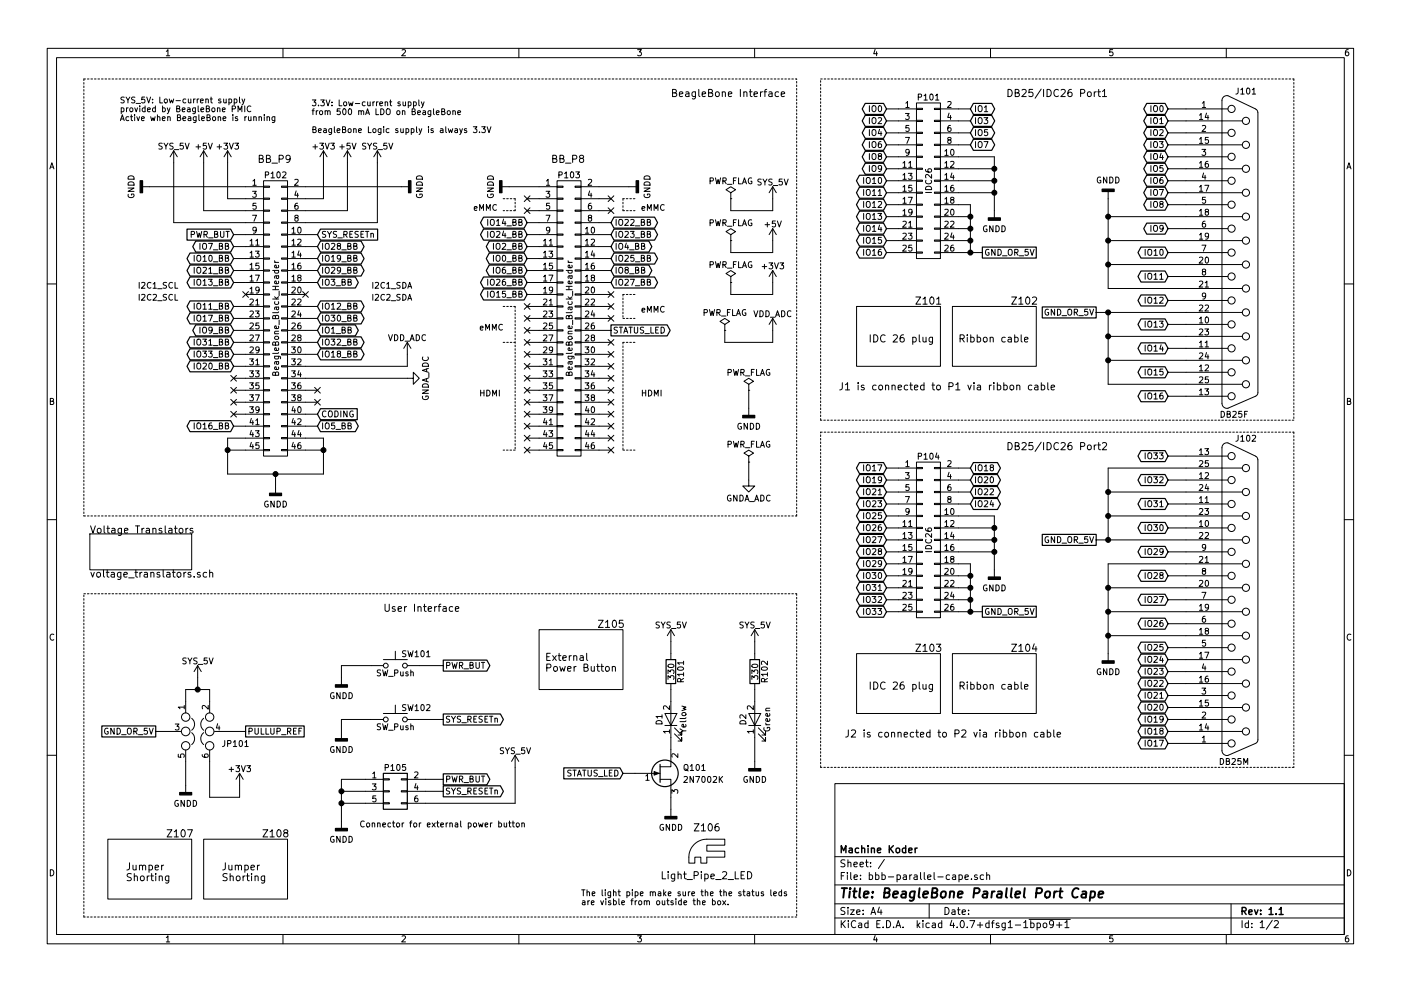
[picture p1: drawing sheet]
EESchema Schematic File Version 2
LIBS:valves
LIBS:power
LIBS:device
LIBS:transistors
LIBS:conn
LIBS:linear
LIBS:regul
LIBS:74xx
LIBS:cmos4000
LIBS:adc-dac
LIBS:memory
LIBS:xilinx
LIBS:microcontrollers
LIBS:dsp
LIBS:microchip
LIBS:analog_switches
LIBS:motorola
LIBS:texas
LIBS:intel
LIBS:audio
LIBS:interface
LIBS:digital-audio
LIBS:philips
LIBS:display
LIBS:cypress
LIBS:siliconi
LIBS:opto
LIBS:atmel
LIBS:contrib
LIBS:GTL2003PW
LIBS:switches
LIBS:bbb-parallel
LIBS:bbb-parallel-cape-cache
EELAYER 25 0
EELAYER END
$Descr A4 11693 8268
encoding utf-8
Sheet 1 2
Title "BeagleBone Parallel Port Cape"
Date ""
Rev "1.1"
Comp "Machine Koder"
Comment1 ""
Comment2 ""
Comment3 ""
Comment4 ""
$EndDescr
$Comp
L GNDD #PWR01
U 1 1
P 2300 4050
F 0 "#PWR01" H 2300 3800 50  0001 C CNN
F 1 "GNDD" H 2300 3900 50  0000 C CNN
F 2 "" H 2300 4050 60  0000 C CNN
F 3 "" H 2300 4050 60  0000 C CNN
	1    2300 4050
	1    0    0    -1  
$EndComp
$Comp
L GNDD #PWR02
U 1 1
P 3350 1550
F 0 "#PWR02" H 3350 1300 50  0001 C CNN
F 1 "GNDD" H 3350 1400 50  0000 C CNN
F 2 "" H 3350 1550 60  0000 C CNN
F 3 "" H 3350 1550 60  0000 C CNN
	1    3350 1550
	0    -1   -1   0   
$EndComp
$Comp
L GNDD #PWR03
U 1 1
P 1250 1550
F 0 "#PWR03" H 1250 1300 50  0001 C CNN
F 1 "GNDD" H 1250 1400 50  0000 C CNN
F 2 "" H 1250 1550 60  0000 C CNN
F 3 "" H 1250 1550 60  0000 C CNN
	1    1250 1550
	0    1    1    0   
$EndComp
$Comp
L GNDD #PWR04
U 1 1
P 4250 1550
F 0 "#PWR04" H 4250 1300 50  0001 C CNN
F 1 "GNDD" H 4250 1400 50  0000 C CNN
F 2 "" H 4250 1550 60  0000 C CNN
F 3 "" H 4250 1550 60  0000 C CNN
	1    4250 1550
	0    1    1    0   
$EndComp
$Comp
L GNDD #PWR05
U 1 1
P 5250 1550
F 0 "#PWR05" H 5250 1300 50  0001 C CNN
F 1 "GNDD" H 5250 1400 50  0000 C CNN
F 2 "" H 5250 1550 60  0000 C CNN
F 3 "" H 5250 1550 60  0000 C CNN
	1    5250 1550
	0    -1   -1   0   
$EndComp
$Comp
L +3V3 #PWR06
U 1 1
P 2700 1350
F 0 "#PWR06" H 2700 1200 50  0001 C CNN
F 1 "+3V3" H 2700 1490 50  0000 C CNN
F 2 "" H 2700 1350 60  0000 C CNN
F 3 "" H 2700 1350 60  0000 C CNN
	1    2700 1350
	1    0    0    -1  
$EndComp
$Comp
L +5V #PWR07
U 1 1
P 2900 1350
F 0 "#PWR07" H 2900 1200 50  0001 C CNN
F 1 "+5V" H 2900 1490 50  0000 C CNN
F 2 "" H 2900 1350 60  0000 C CNN
F 3 "" H 2900 1350 60  0000 C CNN
	1    2900 1350
	1    0    0    -1  
$EndComp
$Comp
L +3V3 #PWR08
U 1 1
P 1900 1350
F 0 "#PWR08" H 1900 1200 50  0001 C CNN
F 1 "+3V3" H 1900 1490 50  0000 C CNN
F 2 "" H 1900 1350 60  0000 C CNN
F 3 "" H 1900 1350 60  0000 C CNN
	1    1900 1350
	1    0    0    -1  
$EndComp
$Comp
L +5V #PWR09
U 1 1
P 1700 1350
F 0 "#PWR09" H 1700 1200 50  0001 C CNN
F 1 "+5V" H 1700 1490 50  0000 C CNN
F 2 "" H 1700 1350 60  0000 C CNN
F 3 "" H 1700 1350 60  0000 C CNN
	1    1700 1350
	1    0    0    -1  
$EndComp
$Comp
L SYS_5V #PWR010
U 1 1
P 3150 1350
F 0 "#PWR010" H 3150 1200 50  0001 C CNN
F 1 "SYS_5V" H 3150 1490 50  0000 C CNN
F 2 "" H 3150 1350 60  0000 C CNN
F 3 "" H 3150 1350 60  0000 C CNN
	1    3150 1350
	1    0    0    -1  
$EndComp
$Comp
L SYS_5V #PWR011
U 1 1
P 1450 1350
F 0 "#PWR011" H 1450 1200 50  0001 C CNN
F 1 "SYS_5V" H 1450 1490 50  0000 C CNN
F 2 "" H 1450 1350 60  0000 C CNN
F 3 "" H 1450 1350 60  0000 C CNN
	1    1450 1350
	1    0    0    -1  
$EndComp
$Comp
L VDD_ADC #PWR012
U 1 1
P 3400 2950
F 0 "#PWR012" H 3400 2800 50  0001 C CNN
F 1 "VDD_ADC" H 3400 3090 50  0000 C CNN
F 2 "" H 3400 2950 60  0000 C CNN
F 3 "" H 3400 2950 60  0000 C CNN
	1    3400 2950
	1    0    0    -1  
$EndComp
$Comp
L GNDA_ADC #PWR013
U 1 1
P 3400 3150
F 0 "#PWR013" H 3400 2900 50  0001 C CNN
F 1 "GNDA_ADC" H 3400 3000 50  0000 C CNN
F 2 "" H 3400 3150 60  0000 C CNN
F 3 "" H 3400 3150 60  0000 C CNN
	1    3400 3150
	0    -1   -1   0   
$EndComp
Text GLabel 2650 1950 2    50   Input ~ 0
SYS_RESETn
Text GLabel 1950 1950 0    50   Input ~ 0
PWR_BUT
$Comp
L BeagleBone_Black_Header P102
U 1 1
P 2300 2650
F 0 "P102" H 2300 3850 50  0000 C CNN
F 1 "BeagleBone_Black_Header" V 2300 2650 50  0000 C CNN
F 2 "Pin_Headers:Pin_Header_Straight_2x23_Pitch2.54mm" H 2300 1800 60  0001 C CNN
F 3 "" H 2300 1800 60  0000 C CNN
F 4 "S2211EC-23-ND" H 2300 2650 60  0001 C CNN "PartNo"
F 5 "Sullins" H 2300 2650 60  0001 C CNN "Mfg"
F 6 "1" H 2300 2650 60  0001 C CNN "AssemblyVariant"
	1    2300 2650
	1    0    0    -1  
$EndComp
$Comp
L BeagleBone_Black_Header P103
U 1 1
P 4750 2650
F 0 "P103" H 4750 3850 50  0000 C CNN
F 1 "BeagleBone_Black_Header" V 4750 2650 50  0000 C CNN
F 2 "Pin_Headers:Pin_Header_Straight_2x23_Pitch2.54mm" H 4750 1800 60  0001 C CNN
F 3 "" H 4750 1800 60  0000 C CNN
F 4 "S2211EC-23-ND" H 4750 2650 60  0001 C CNN "PartNo"
F 5 "Sullins" H 4750 2650 60  0001 C CNN "Mfg"
F 6 "1" H 4750 2650 60  0001 C CNN "AssemblyVariant"
	1    4750 2650
	1    0    0    -1  
$EndComp
$Comp
L LED D2
U 1 1
P 6300 6000
F 0 "D2" H 6300 6100 50  0000 C CNN
F 1 "Green" H 6300 5900 50  0000 C CNN
F 2 "LEDs:LED_0805" H 6300 6000 50  0001 C CNN
F 3 "" H 6300 6000 50  0000 C CNN
F 4 "732-4983-1-ND" H 6300 6000 60  0001 C CNN "PartNo"
F 5 "Wurth Electronics Inc." H 6300 6000 60  0001 C CNN "Mfg"
F 6 "1" H 6300 6000 60  0001 C CNN "AssemblyVariant"
	1    6300 6000
	0    -1   -1   0   
$EndComp
Text GLabel 1950 2050 0    50   BiDi ~ 0
IO7_BB
Text GLabel 2650 2050 2    50   BiDi ~ 0
IO28_BB
Text GLabel 1950 2150 0    50   BiDi ~ 0
IO10_BB
Text GLabel 2650 2150 2    50   BiDi ~ 0
IO19_BB
Text GLabel 1950 2250 0    50   BiDi ~ 0
IO21_BB
Text GLabel 2650 2250 2    50   BiDi ~ 0
IO29_BB
Text GLabel 1950 2350 0    50   BiDi ~ 0
IO13_BB
Text GLabel 2650 2350 2    50   BiDi ~ 0
IO3_BB
Text GLabel 1950 2550 0    50   BiDi ~ 0
IO11_BB
Text GLabel 2650 2550 2    50   BiDi ~ 0
IO12_BB
Text GLabel 1950 2650 0    50   BiDi ~ 0
IO17_BB
Text GLabel 2650 2650 2    50   BiDi ~ 0
IO30_BB
Text GLabel 1950 2750 0    50   BiDi ~ 0
IO9_BB
Text GLabel 2650 2750 2    50   BiDi ~ 0
IO1_BB
Text GLabel 1950 2850 0    50   BiDi ~ 0
IO31_BB
Text GLabel 2650 2950 2    50   BiDi ~ 0
IO18_BB
Text GLabel 1950 3550 0    50   BiDi ~ 0
IO16_BB
Text GLabel 2650 3550 2    50   BiDi ~ 0
IO5_BB
NoConn ~ 1950 3150
NoConn ~ 1950 3250
NoConn ~ 1950 3350
NoConn ~ 1950 3450
NoConn ~ 2650 3250
NoConn ~ 2650 3350
NoConn ~ 4400 1650
NoConn ~ 4400 1750
NoConn ~ 5100 1650
NoConn ~ 5100 1750
Text GLabel 4400 1850 0    50   BiDi ~ 0
IO14_BB
Text GLabel 5100 1850 2    50   BiDi ~ 0
IO22_BB
Text GLabel 4400 1950 0    50   BiDi ~ 0
IO24_BB
Text GLabel 5100 1950 2    50   BiDi ~ 0
IO23_BB
Text GLabel 4400 2050 0    50   BiDi ~ 0
IO2_BB
Text GLabel 5100 2050 2    50   BiDi ~ 0
IO4_BB
Text GLabel 4400 2150 0    50   BiDi ~ 0
IO0_BB
Text GLabel 5100 2150 2    50   BiDi ~ 0
IO25_BB
Text GLabel 4400 2250 0    50   BiDi ~ 0
IO6_BB
Text GLabel 5100 2250 2    50   BiDi ~ 0
IO8_BB
Text GLabel 4400 2350 0    50   BiDi ~ 0
IO26_BB
Text GLabel 5100 2350 2    50   BiDi ~ 0
IO27_BB
Text GLabel 4400 2450 0    50   BiDi ~ 0
IO15_BB
NoConn ~ 5100 2450
NoConn ~ 4400 2550
NoConn ~ 5100 2550
NoConn ~ 4400 2650
NoConn ~ 5100 2650
NoConn ~ 4400 2750
Text GLabel 5100 2750 2    50   Output ~ 0
STATUS_LED
NoConn ~ 5100 2850
NoConn ~ 5100 2950
NoConn ~ 5100 3050
NoConn ~ 5100 3150
NoConn ~ 5100 3250
NoConn ~ 5100 3350
NoConn ~ 5100 3450
NoConn ~ 5100 3550
NoConn ~ 5100 3650
NoConn ~ 5100 3750
NoConn ~ 4400 3750
NoConn ~ 4400 3650
NoConn ~ 4400 3550
NoConn ~ 4400 3450
NoConn ~ 4400 3350
NoConn ~ 4400 3250
NoConn ~ 4400 3150
NoConn ~ 4400 3050
NoConn ~ 4400 2950
Text GLabel 9750 900  0    50   BiDi ~ 0
IO0
Text GLabel 9750 3300 0    50   BiDi ~ 0
IO16
Text GLabel 9750 3100 0    50   BiDi ~ 0
IO15
Text GLabel 9750 2900 0    50   BiDi ~ 0
IO14
Text GLabel 9750 2700 0    50   BiDi ~ 0
IO13
Text GLabel 9750 2500 0    50   BiDi ~ 0
IO12
Text GLabel 9750 2300 0    50   BiDi ~ 0
IO11
Text GLabel 9750 2100 0    50   BiDi ~ 0
IO10
Text GLabel 9750 1900 0    50   BiDi ~ 0
IO9
Text GLabel 9750 1700 0    50   BiDi ~ 0
IO8
Text GLabel 9750 1500 0    50   BiDi ~ 0
IO6
Text GLabel 9750 1300 0    50   BiDi ~ 0
IO4
Text GLabel 9750 1100 0    50   BiDi ~ 0
IO2
Text GLabel 9750 1000 0    50   BiDi ~ 0
IO1
Text GLabel 9750 1200 0    50   BiDi ~ 0
IO3
Text GLabel 9750 1400 0    50   BiDi ~ 0
IO5
Text GLabel 9750 1600 0    50   BiDi ~ 0
IO7
Text GLabel 9150 2600 0    50   UnSpc ~ 0
GND_OR_5V
$Comp
L CONN_02X13 P101
U 1 1
P 7750 1500
F 0 "P101" H 7750 2200 50  0000 C CNN
F 1 "IDC26" V 7750 1500 50  0000 C CNN
F 2 "footprint:IDC26" H 7750 350 50  0001 C CNN
F 3 "" H 7750 350 50  0000 C CNN
F 4 "1175-1625-ND" H 7750 1500 60  0001 C CNN "PartNo"
F 5 "CNC Tech" H 7750 1500 60  0001 C CNN "Mfg"
F 6 "1" H 7750 1500 60  0001 C CNN "AssemblyVariant"
	1    7750 1500
	1    0    0    -1  
$EndComp
Text GLabel 7400 900  0    50   BiDi ~ 0
IO0
Text GLabel 8100 900  2    50   BiDi ~ 0
IO1
Text GLabel 8100 1000 2    50   BiDi ~ 0
IO3
Text GLabel 8100 1100 2    50   BiDi ~ 0
IO5
Text GLabel 8100 1200 2    50   BiDi ~ 0
IO7
Text GLabel 7400 1000 0    50   BiDi ~ 0
IO2
Text GLabel 7400 1100 0    50   BiDi ~ 0
IO4
Text GLabel 7400 1200 0    50   BiDi ~ 0
IO6
Text GLabel 7400 1300 0    50   BiDi ~ 0
IO8
Text GLabel 7400 1400 0    50   BiDi ~ 0
IO9
Text GLabel 7400 1500 0    50   BiDi ~ 0
IO10
Text GLabel 7400 1600 0    50   BiDi ~ 0
IO11
Text GLabel 7400 1700 0    50   BiDi ~ 0
IO12
Text GLabel 7400 1800 0    50   BiDi ~ 0
IO13
Text GLabel 7400 1900 0    50   BiDi ~ 0
IO14
Text GLabel 7400 2000 0    50   BiDi ~ 0
IO15
Text GLabel 7400 2100 0    50   BiDi ~ 0
IO16
Text GLabel 8200 2100 2    50   UnSpc ~ 0
GND_OR_5V
$Sheet
S 750  4450 850  300 
U 5A2DBE41
F0 "Voltage Translators" 60
F1 "voltage_translators.sch" 60
$EndSheet
$Comp
L CONN_02X13 P104
U 1 1
P 7750 4500
F 0 "P104" H 7750 5200 50  0000 C CNN
F 1 "IDC26" V 7750 4500 50  0000 C CNN
F 2 "footprint:IDC26" H 7750 3350 50  0001 C CNN
F 3 "" H 7750 3350 50  0000 C CNN
F 4 "1175-1625-ND" H 7750 4500 60  0001 C CNN "PartNo"
F 5 "CNC Tech" H 7750 4500 60  0001 C CNN "Mfg"
F 6 "2" H 7750 4500 60  0001 C CNN "AssemblyVariant"
	1    7750 4500
	1    0    0    -1  
$EndComp
Text GLabel 7400 3900 0    50   BiDi ~ 0
IO17
Text GLabel 8100 3900 2    50   BiDi ~ 0
IO18
Text GLabel 8100 4000 2    50   BiDi ~ 0
IO20
Text GLabel 8100 4100 2    50   BiDi ~ 0
IO22
Text GLabel 8100 4200 2    50   BiDi ~ 0
IO24
Text GLabel 7400 4000 0    50   BiDi ~ 0
IO19
Text GLabel 7400 4100 0    50   BiDi ~ 0
IO21
Text GLabel 7400 4200 0    50   BiDi ~ 0
IO23
Text GLabel 7400 4300 0    50   BiDi ~ 0
IO25
Text GLabel 7400 4400 0    50   BiDi ~ 0
IO26
Text GLabel 7400 4500 0    50   BiDi ~ 0
IO27
Text GLabel 7400 4600 0    50   BiDi ~ 0
IO28
Text GLabel 7400 4700 0    50   BiDi ~ 0
IO29
Text GLabel 7400 4800 0    50   BiDi ~ 0
IO30
Text GLabel 7400 4900 0    50   BiDi ~ 0
IO31
Text GLabel 7400 5000 0    50   BiDi ~ 0
IO32
Text GLabel 7400 5100 0    50   BiDi ~ 0
IO33
Text GLabel 8200 5100 2    50   UnSpc ~ 0
GND_OR_5V
$Comp
L DB25 J102
U 1 1
P 10350 5000
F 0 "J102" H 10400 6350 50  0000 C CNN
F 1 "DB25M" H 10300 3650 50  0000 C CNN
F 2 "" H 10350 5000 50  0001 C CNN
F 3 "" H 10350 5000 50  0000 C CNN
F 4 "1175-1815-ND" H 10350 5000 60  0001 C CNN "PartNo"
F 5 "CNC Tech" H 10350 5000 60  0001 C CNN "Mfg"
F 6 "3" H 10350 5000 60  0001 C CNN "AssemblyVariant"
	1    10350 5000
	1    0    0    -1  
$EndComp
Text GLabel 9750 6200 0    50   BiDi ~ 0
IO17
Text GLabel 9750 3800 0    50   BiDi ~ 0
IO33
Text GLabel 9750 4000 0    50   BiDi ~ 0
IO32
Text GLabel 9750 4200 0    50   BiDi ~ 0
IO31
Text GLabel 9750 4400 0    50   BiDi ~ 0
IO30
Text GLabel 9750 4600 0    50   BiDi ~ 0
IO29
Text GLabel 9750 4800 0    50   BiDi ~ 0
IO28
Text GLabel 9750 5000 0    50   BiDi ~ 0
IO27
Text GLabel 9750 5200 0    50   BiDi ~ 0
IO26
Text GLabel 9750 5400 0    50   BiDi ~ 0
IO25
Text GLabel 9750 5600 0    50   BiDi ~ 0
IO23
Text GLabel 9750 5800 0    50   BiDi ~ 0
IO21
Text GLabel 9750 6000 0    50   BiDi ~ 0
IO19
Text GLabel 9750 6100 0    50   BiDi ~ 0
IO18
Text GLabel 9750 5900 0    50   BiDi ~ 0
IO20
Text GLabel 9750 5700 0    50   BiDi ~ 0
IO22
Text GLabel 9750 5500 0    50   BiDi ~ 0
IO24
Text GLabel 9150 4500 0    50   UnSpc ~ 0
GND_OR_5V
$Comp
L R R102
U 1 1
P 6300 5600
F 0 "R102" V 6380 5600 50  0000 C CNN
F 1 "330" V 6300 5600 50  0000 C CNN
F 2 "Resistors_SMD:R_0805" V 6230 5600 50  0001 C CNN
F 3 "" H 6300 5600 50  0000 C CNN
F 4 "311-330ARCT-ND" H 6300 5600 60  0001 C CNN "PartNo"
F 5 "Yaego" H 6300 5600 60  0001 C CNN "Mfg"
F 6 "1" H 6300 5600 60  0001 C CNN "AssemblyVariant"
	1    6300 5600
	1    0    0    -1  
$EndComp
$Comp
L LED D1
U 1 1
P 5600 6000
F 0 "D1" H 5600 6100 50  0000 C CNN
F 1 "Yellow" H 5600 5900 50  0000 C CNN
F 2 "LEDs:LED_0805" H 5600 6000 50  0001 C CNN
F 3 "" H 5600 6000 50  0000 C CNN
F 4 "732-4987-1-ND" H 5600 6000 60  0001 C CNN "PartNo"
F 5 "Wurth Electronics Inc." H 5600 6000 60  0001 C CNN "Mfg"
F 6 "1" H 5600 6000 60  0001 C CNN "AssemblyVariant"
	1    5600 6000
	0    -1   -1   0   
$EndComp
$Comp
L SYS_5V #PWR014
U 1 1
P 6300 5350
F 0 "#PWR014" H 6300 5200 50  0001 C CNN
F 1 "SYS_5V" H 6300 5490 50  0000 C CNN
F 2 "" H 6300 5350 60  0000 C CNN
F 3 "" H 6300 5350 60  0000 C CNN
	1    6300 5350
	1    0    0    -1  
$EndComp
$Comp
L R R101
U 1 1
P 5600 5600
F 0 "R101" V 5680 5600 50  0000 C CNN
F 1 "330" V 5600 5600 50  0000 C CNN
F 2 "Resistors_SMD:R_0805" V 5530 5600 50  0001 C CNN
F 3 "" H 5600 5600 50  0000 C CNN
F 4 "311-330ARCT-ND" H 5600 5600 60  0001 C CNN "PartNo"
F 5 "Yaego" H 5600 5600 60  0001 C CNN "Mfg"
F 6 "1" H 5600 5600 60  0001 C CNN "AssemblyVariant"
	1    5600 5600
	1    0    0    -1  
$EndComp
Text GLabel 5200 6450 0    50   Input ~ 0
STATUS_LED
$Comp
L SW_Push SW101
U 1 1
P 3300 5550
F 0 "SW101" H 3350 5650 50  0000 L CNN
F 1 "SW_Push" H 3300 5490 50  0000 C CNN
F 2 "footprint:PTS645_SMT" H 3300 5750 50  0001 C CNN
F 3 "" H 3300 5750 50  0000 C CNN
F 4 "CKN9112CT-ND" H 3300 5550 60  0001 C CNN "PartNo"
F 5 "C&K" H 3300 5550 60  0001 C CNN "Mfg"
F 6 "1" H 3300 5550 60  0001 C CNN "AssemblyVariant"
	1    3300 5550
	1    0    0    -1  
$EndComp
Text GLabel 3700 5550 2    50   Output ~ 0
PWR_BUT
NoConn ~ 4400 2850
Text GLabel 2650 2850 2    50   BiDi ~ 0
IO32_BB
Text GLabel 1950 2950 0    50   BiDi ~ 0
IO33_BB
Text GLabel 1950 3050 0    50   BiDi ~ 0
IO20_BB
Text GLabel 1300 6100 0    50   UnSpc ~ 0
GND_OR_5V
$Comp
L SYS_5V #PWR015
U 1 1
P 1650 5650
F 0 "#PWR015" H 1650 5500 50  0001 C CNN
F 1 "SYS_5V" H 1650 5790 50  0000 C CNN
F 2 "" H 1650 5650 60  0000 C CNN
F 3 "" H 1650 5650 60  0000 C CNN
	1    1650 5650
	1    0    0    -1  
$EndComp
$Comp
L SW_Push SW102
U 1 1
P 3300 6000
F 0 "SW102" H 3350 6100 50  0000 L CNN
F 1 "SW_Push" H 3300 5940 50  0000 C CNN
F 2 "footprint:PTS645_SMT" H 3300 6200 50  0001 C CNN
F 3 "" H 3300 6200 50  0000 C CNN
F 4 "CKN9112CT-ND" H 3300 6000 60  0001 C CNN "PartNo"
F 5 "C&K" H 3300 6000 60  0001 C CNN "Mfg"
F 6 "1" H 3300 6000 60  0001 C CNN "AssemblyVariant"
	1    3300 6000
	1    0    0    -1  
$EndComp
Text GLabel 3700 6000 2    50   Output ~ 0
SYS_RESETn
$Comp
L Q_NJFET_GDS Q101
U 1 1
P 5500 6450
F 0 "Q101" H 5700 6500 50  0000 L CNN
F 1 "2N7002K" H 5700 6400 50  0000 L CNN
F 2 "2N7002K-7:SOT95P240X105-3N" H 5700 6550 50  0001 C CNN
F 3 "" H 5500 6450 50  0000 C CNN
F 4 "2N7002KT1GOSCT-ND" H 5500 6450 60  0001 C CNN "PartNo"
F 5 "ON Semiconductor" H 5500 6450 60  0001 C CNN "Mfg"
F 6 "1" H 5500 6450 60  0001 C CNN "AssemblyVariant"
	1    5500 6450
	1    0    0    -1  
$EndComp
$Comp
L SYS_5V #PWR016
U 1 1
P 5600 5350
F 0 "#PWR016" H 5600 5200 50  0001 C CNN
F 1 "SYS_5V" H 5600 5490 50  0000 C CNN
F 2 "" H 5600 5350 60  0000 C CNN
F 3 "" H 5600 5350 60  0000 C CNN
	1    5600 5350
	1    0    0    -1  
$EndComp
Text GLabel 2050 6100 2    50   UnSpc ~ 0
PULLUP_REF
$Comp
L GNDD #PWR017
U 1 1
P 1550 6550
F 0 "#PWR017" H 1550 6300 50  0001 C CNN
F 1 "GNDD" H 1550 6400 50  0000 C CNN
F 2 "" H 1550 6550 60  0000 C CNN
F 3 "" H 1550 6550 60  0000 C CNN
	1    1550 6550
	1    0    0    -1  
$EndComp
$Comp
L GNDD #PWR018
U 1 1
P 2850 5650
F 0 "#PWR018" H 2850 5400 50  0001 C CNN
F 1 "GNDD" H 2850 5500 50  0000 C CNN
F 2 "" H 2850 5650 60  0000 C CNN
F 3 "" H 2850 5650 60  0000 C CNN
	1    2850 5650
	1    0    0    -1  
$EndComp
$Comp
L GNDD #PWR019
U 1 1
P 2850 6100
F 0 "#PWR019" H 2850 5850 50  0001 C CNN
F 1 "GNDD" H 2850 5950 50  0000 C CNN
F 2 "" H 2850 6100 60  0000 C CNN
F 3 "" H 2850 6100 60  0000 C CNN
	1    2850 6100
	1    0    0    -1  
$EndComp
$Comp
L GNDD #PWR020
U 1 1
P 5600 6750
F 0 "#PWR020" H 5600 6500 50  0001 C CNN
F 1 "GNDD" H 5600 6600 50  0000 C CNN
F 2 "" H 5600 6750 60  0000 C CNN
F 3 "" H 5600 6750 60  0000 C CNN
	1    5600 6750
	1    0    0    -1  
$EndComp
$Comp
L GNDD #PWR021
U 1 1
P 6300 6350
F 0 "#PWR021" H 6300 6100 50  0001 C CNN
F 1 "GNDD" H 6300 6200 50  0000 C CNN
F 2 "" H 6300 6350 60  0000 C CNN
F 3 "" H 6300 6350 60  0000 C CNN
	1    6300 6350
	1    0    0    -1  
$EndComp
$Comp
L GNDD #PWR022
U 1 1
P 8300 4750
F 0 "#PWR022" H 8300 4500 50  0001 C CNN
F 1 "GNDD" H 8300 4600 50  0000 C CNN
F 2 "" H 8300 4750 60  0000 C CNN
F 3 "" H 8300 4750 60  0000 C CNN
	1    8300 4750
	1    0    0    -1  
$EndComp
$Comp
L GNDD #PWR023
U 1 1
P 8300 1750
F 0 "#PWR023" H 8300 1500 50  0001 C CNN
F 1 "GNDD" H 8300 1600 50  0000 C CNN
F 2 "" H 8300 1750 60  0000 C CNN
F 3 "" H 8300 1750 60  0000 C CNN
	1    8300 1750
	1    0    0    -1  
$EndComp
$Comp
L GNDD #PWR024
U 1 1
P 9250 1650
F 0 "#PWR024" H 9250 1400 50  0001 C CNN
F 1 "GNDD" H 9250 1500 50  0000 C CNN
F 2 "" H 9250 1650 60  0000 C CNN
F 3 "" H 9250 1650 60  0000 C CNN
	1    9250 1650
	1    0    0    1   
$EndComp
$Comp
L GNDD #PWR025
U 1 1
P 9250 5450
F 0 "#PWR025" H 9250 5200 50  0001 C CNN
F 1 "GNDD" H 9250 5300 50  0000 C CNN
F 2 "" H 9250 5450 60  0000 C CNN
F 3 "" H 9250 5450 60  0000 C CNN
	1    9250 5450
	1    0    0    -1  
$EndComp
Text Notes 5350 1750 0    49   ~ 0
eMMC
Text Notes 5350 2600 0    49   ~ 0
eMMC
Text Notes 4000 2750 0    49   ~ 0
eMMC
Text Notes 3950 1750 0    49   ~ 0
eMMC
Text Notes 5350 3300 0    49   ~ 0
HDMI
Text Notes 4000 3300 0    49   ~ 0
HDMI
Text Notes 1000 1000 0    49   ~ 0
SYS_5V: Low-current supply\nprovided by BeagleBone PMIC\nActive when BeagleBone is running
Text Notes 2600 950  0    49   ~ 0
3.3V: Low-current supply\nfrom 500 mA LDO on BeagleBone
Text Notes 2600 1100 0    49   ~ 0
BeagleBone Logic supply is always 3.3V
Text GLabel 2650 3450 2    50   Input ~ 0
CODING
Text Notes 3100 2400 0    49   ~ 0
I2C1_SDA
Text Notes 1150 2400 0    49   ~ 0
I2C1_SCL
$Comp
L Conn_02x03_Odd_Even P105
U 1 1
P 3250 6600
F 0 "P105" H 3300 6800 50  0000 C CNN
F 1 "Conn_02x03_Odd_Even" H 3300 6400 50  0001 C CNN
F 2 "M20-8760342:M20-8760342" H 3250 6600 50  0001 C CNN
F 3 "" H 3250 6600 50  0001 C CNN
F 4 "952-1922-ND" H 3250 6600 60  0001 C CNN "PartNo"
F 5 "Harwin Inc." H 3250 6600 60  0001 C CNN "Mfg"
F 6 "1" H 3250 6600 60  0001 C CNN "AssemblyVariant"
	1    3250 6600
	1    0    0    -1  
$EndComp
$Comp
L GNDD #PWR026
U 1 1
P 2850 6850
F 0 "#PWR026" H 2850 6600 50  0001 C CNN
F 1 "GNDD" H 2850 6700 50  0000 C CNN
F 2 "" H 2850 6850 60  0000 C CNN
F 3 "" H 2850 6850 60  0000 C CNN
	1    2850 6850
	1    0    0    -1  
$EndComp
Text GLabel 3700 6500 2    50   Output ~ 0
PWR_BUT
Text GLabel 3700 6600 2    50   Output ~ 0
SYS_RESETn
$Comp
L SYS_5V #PWR027
U 1 1
P 4300 6400
F 0 "#PWR027" H 4300 6250 50  0001 C CNN
F 1 "SYS_5V" H 4300 6540 50  0000 C CNN
F 2 "" H 4300 6400 60  0000 C CNN
F 3 "" H 4300 6400 60  0000 C CNN
	1    4300 6400
	1    0    0    -1  
$EndComp
Text Notes 3000 6900 0    50   ~ 0
Connector for external power button
$Comp
L Jumper_NC_Dual_Double_Header JP101
U 1 1
P 1700 5950
F 0 "JP101" H 1850 5700 50  0000 L CNN
F 1 "Jumper_NC_Dual_Double_Header" H 2450 5900 50  0001 C BNN
F 2 "M20-8760342:M20-8760342" V 1550 5800 50  0001 C CNN
F 3 "" V 1550 5800 50  0001 C CNN
F 4 "952-1922-ND" H 1700 5950 60  0001 C CNN "PartNo"
F 5 "Harwin Inc." H 1700 5950 60  0001 C CNN "Mfg"
F 6 "1" H 1700 5950 60  0001 C CNN "AssemblyVariant"
	1    1700 5950
	1    0    0    -1  
$EndComp
$Comp
L Light_Pipe_2_LED Z106
U 1 1
P 5900 7200
F 0 "Z106" H 5900 7500 60  0000 C CNN
F 1 "Light_Pipe_2_LED" H 5900 7100 60  0000 C CNN
F 2 "footprint:515-1114F" H 5900 7200 60  0001 C CNN
F 3 "" H 5900 7200 60  0001 C CNN
F 4 "350-3399-ND" H 5900 7200 60  0001 C CNN "PartNo"
F 5 "Dialight" H 5900 7200 60  0001 C CNN "Mfg"
F 6 "1" H 5900 7200 60  0001 C CNN "AssemblyVariant"
	1    5900 7200
	1    0    0    -1  
$EndComp
Text Notes 3200 5100 0    60   ~ 0
User Interface
Text Notes 8400 800  0    60   ~ 0
DB25/IDC26 Port1
Text Notes 8400 3750 0    60   ~ 0
DB25/IDC26 Port2
Text Notes 5600 800  0    60   ~ 0
BeagleBone Interface
Text Notes 7000 3250 0    60   ~ 0
J1 is connected to P1 via ribbon cable
$Comp
L GENERIC_BLOCK Z101
U 1 1
P 7500 2800
F 0 "Z101" H 7750 3100 60  0000 C CNN
F 1 "GENERIC_BLOCK" H 7500 2450 60  0001 C CNN
F 2 "" H 7500 2800 60  0001 C CNN
F 3 "" H 7500 2800 60  0001 C CNN
F 4 "1175-1444-ND" H 7500 2800 60  0001 C CNN "PartNo"
F 5 "CNC Tech" H 7500 2800 60  0001 C CNN "Mfg"
F 6 "3" H 7500 2800 60  0001 C CNN "AssemblyVariant"
	1    7500 2800
	1    0    0    -1  
$EndComp
Text Notes 7250 2850 0    60   ~ 0
IDC 26 plug
$Comp
L GENERIC_BLOCK Z102
U 1 1
P 8300 2800
F 0 "Z102" H 8550 3100 60  0000 C CNN
F 1 "GENERIC_BLOCK" H 8300 2450 60  0001 C CNN
F 2 "" H 8300 2800 60  0001 C CNN
F 3 "" H 8300 2800 60  0001 C CNN
F 4 "MC26G-5-ND" H 8300 2800 60  0001 C CNN "PartNo"
F 5 "3M" H 8300 2800 60  0001 C CNN "Mfg"
F 6 "3" H 8300 2800 60  0001 C CNN "AssemblyVariant"
	1    8300 2800
	1    0    0    -1  
$EndComp
Text Notes 8000 2850 0    60   ~ 0
Ribbon cable
Text Notes 4850 7550 0    50   ~ 0
The light pipe make sure the the status leds\nare visble from outside the box.
Text Notes 7050 6150 0    60   ~ 0
J2 is connected to P2 via ribbon cable
$Comp
L GENERIC_BLOCK Z103
U 1 1
P 7500 5700
F 0 "Z103" H 7750 6000 60  0000 C CNN
F 1 "GENERIC_BLOCK" H 7500 5350 60  0001 C CNN
F 2 "" H 7500 5700 60  0001 C CNN
F 3 "" H 7500 5700 60  0001 C CNN
F 4 "1175-1444-ND" H 7500 5700 60  0001 C CNN "PartNo"
F 5 "CNC Tech" H 7500 5700 60  0001 C CNN "Mfg"
F 6 "3" H 7500 5700 60  0001 C CNN "AssemblyVariant"
	1    7500 5700
	1    0    0    -1  
$EndComp
Text Notes 7250 5750 0    60   ~ 0
IDC 26 plug
$Comp
L GENERIC_BLOCK Z104
U 1 1
P 8300 5700
F 0 "Z104" H 8550 6000 60  0000 C CNN
F 1 "GENERIC_BLOCK" H 8300 5350 60  0001 C CNN
F 2 "" H 8300 5700 60  0001 C CNN
F 3 "" H 8300 5700 60  0001 C CNN
F 4 "MC26G-5-ND" H 8300 5700 60  0001 C CNN "PartNo"
F 5 "3M" H 8300 5700 60  0001 C CNN "Mfg"
F 6 "3" H 8300 5700 60  0001 C CNN "AssemblyVariant"
	1    8300 5700
	1    0    0    -1  
$EndComp
Text Notes 8000 5750 0    60   ~ 0
Ribbon cable
Text Notes 2150 1350 0    60   ~ 0
BB_P9
Text Notes 4600 1350 0    60   ~ 0
BB_P8
$Comp
L PWR_FLAG #FLG028
U 1 1
P 6100 1650
F 0 "#FLG028" H 6100 1725 50  0001 C CNN
F 1 "PWR_FLAG" H 6100 1800 50  0000 C CNN
F 2 "" H 6100 1650 50  0001 C CNN
F 3 "" H 6100 1650 50  0001 C CNN
	1    6100 1650
	1    0    0    -1  
$EndComp
$Comp
L SYS_5V #PWR029
U 1 1
P 6450 1650
F 0 "#PWR029" H 6450 1500 50  0001 C CNN
F 1 "SYS_5V" H 6450 1790 50  0000 C CNN
F 2 "" H 6450 1650 60  0000 C CNN
F 3 "" H 6450 1650 60  0000 C CNN
	1    6450 1650
	1    0    0    -1  
$EndComp
$Comp
L +5V #PWR030
U 1 1
P 6450 2000
F 0 "#PWR030" H 6450 1850 50  0001 C CNN
F 1 "+5V" H 6450 2140 50  0000 C CNN
F 2 "" H 6450 2000 60  0000 C CNN
F 3 "" H 6450 2000 60  0000 C CNN
	1    6450 2000
	1    0    0    -1  
$EndComp
$Comp
L PWR_FLAG #FLG031
U 1 1
P 6100 2000
F 0 "#FLG031" H 6100 2075 50  0001 C CNN
F 1 "PWR_FLAG" H 6100 2150 50  0000 C CNN
F 2 "" H 6100 2000 50  0001 C CNN
F 3 "" H 6100 2000 50  0001 C CNN
	1    6100 2000
	1    0    0    -1  
$EndComp
$Comp
L PWR_FLAG #FLG032
U 1 1
P 6100 2350
F 0 "#FLG032" H 6100 2425 50  0001 C CNN
F 1 "PWR_FLAG" H 6100 2500 50  0000 C CNN
F 2 "" H 6100 2350 50  0001 C CNN
F 3 "" H 6100 2350 50  0001 C CNN
	1    6100 2350
	1    0    0    -1  
$EndComp
$Comp
L +3V3 #PWR033
U 1 1
P 6450 2350
F 0 "#PWR033" H 6450 2200 50  0001 C CNN
F 1 "+3V3" H 6450 2490 50  0000 C CNN
F 2 "" H 6450 2350 60  0000 C CNN
F 3 "" H 6450 2350 60  0000 C CNN
	1    6450 2350
	1    0    0    -1  
$EndComp
Wire Wire Line
	2550 3650 2700 3650
Wire Wire Line
	2700 3650 2700 3950
Wire Wire Line
	2700 3950 1900 3950
Wire Wire Line
	1900 3950 1900 3650
Wire Wire Line
	1900 3650 2050 3650
Wire Wire Line
	2050 3750 1900 3750
Connection ~ 1900 3750
Wire Wire Line
	2550 3750 2700 3750
Connection ~ 2700 3750
Wire Wire Line
	2300 4050 2300 3950
Connection ~ 2300 3950
Wire Wire Line
	2550 1650 2700 1650
Wire Wire Line
	2700 1650 2700 1350
Wire Wire Line
	2550 1750 2900 1750
Wire Wire Line
	2900 1750 2900 1350
Wire Wire Line
	3150 1350 3150 1850
Wire Wire Line
	3150 1850 2550 1850
Wire Wire Line
	2050 1650 1900 1650
Wire Wire Line
	1900 1650 1900 1350
Wire Wire Line
	2050 1750 1700 1750
Wire Wire Line
	1700 1750 1700 1350
Wire Wire Line
	2050 1850 1450 1850
Wire Wire Line
	1450 1850 1450 1350
Wire Wire Line
	2550 1550 3350 1550
Wire Wire Line
	2050 1550 1250 1550
Wire Wire Line
	4250 1550 4500 1550
Wire Wire Line
	5000 1550 5250 1550
Wire Wire Line
	2550 3050 3400 3050
Wire Wire Line
	3400 3050 3400 2950
Wire Wire Line
	2550 3150 3400 3150
Wire Wire Line
	2550 1950 2650 1950
Wire Wire Line
	2050 1950 1950 1950
Wire Wire Line
	2050 2050 1950 2050
Wire Wire Line
	2550 2050 2650 2050
Wire Wire Line
	2050 2150 1950 2150
Wire Wire Line
	2050 2250 1950 2250
Wire Wire Line
	2050 2350 1950 2350
Wire Wire Line
	2050 2550 1950 2550
Wire Wire Line
	2050 2650 1950 2650
Wire Wire Line
	2050 2750 1950 2750
Wire Wire Line
	2050 2850 1950 2850
Wire Wire Line
	2050 2950 1950 2950
Wire Wire Line
	2050 3050 1950 3050
Wire Wire Line
	2050 3150 1950 3150
Wire Wire Line
	2050 3250 1950 3250
Wire Wire Line
	2050 3350 1950 3350
Wire Wire Line
	2050 3450 1950 3450
Wire Wire Line
	2050 3550 1950 3550
Wire Wire Line
	2550 2150 2650 2150
Wire Wire Line
	2550 2250 2650 2250
Wire Wire Line
	2550 2350 2650 2350
Wire Wire Line
	2550 2550 2650 2550
Wire Wire Line
	2550 2650 2650 2650
Wire Wire Line
	2550 2750 2650 2750
Wire Wire Line
	2550 2850 2650 2850
Wire Wire Line
	2550 2950 2650 2950
Wire Wire Line
	2550 3250 2650 3250
Wire Wire Line
	2550 3350 2650 3350
Wire Wire Line
	2550 3550 2650 3550
Wire Wire Line
	4500 1650 4400 1650
Wire Wire Line
	4500 1750 4400 1750
Wire Wire Line
	4500 1850 4400 1850
Wire Wire Line
	4500 1950 4400 1950
Wire Wire Line
	4500 2050 4400 2050
Wire Wire Line
	4500 2150 4400 2150
Wire Wire Line
	4500 2250 4400 2250
Wire Wire Line
	4500 2350 4400 2350
Wire Wire Line
	5000 1650 5100 1650
Wire Wire Line
	5000 1750 5100 1750
Wire Wire Line
	5000 1850 5100 1850
Wire Wire Line
	5000 1950 5100 1950
Wire Wire Line
	5000 2050 5100 2050
Wire Wire Line
	5000 2150 5100 2150
Wire Wire Line
	5000 2250 5100 2250
Wire Wire Line
	5000 2350 5100 2350
Wire Wire Line
	5000 2450 5100 2450
Wire Wire Line
	5000 2550 5100 2550
Wire Wire Line
	5000 2650 5100 2650
Wire Wire Line
	5000 2750 5100 2750
Wire Wire Line
	5000 2850 5100 2850
Wire Wire Line
	5000 2950 5100 2950
Wire Wire Line
	5000 3050 5100 3050
Wire Wire Line
	5000 3150 5100 3150
Wire Wire Line
	5000 3250 5100 3250
Wire Wire Line
	5000 3350 5100 3350
Wire Wire Line
	5000 3450 5100 3450
Wire Wire Line
	5000 3550 5100 3550
Wire Wire Line
	5000 3650 5100 3650
Wire Wire Line
	5000 3750 5100 3750
Wire Wire Line
	4400 2450 4500 2450
Wire Wire Line
	4500 2550 4400 2550
Wire Wire Line
	4500 2650 4400 2650
Wire Wire Line
	4500 2750 4400 2750
Wire Wire Line
	4500 2850 4400 2850
Wire Wire Line
	4500 2950 4400 2950
Wire Wire Line
	4500 3050 4400 3050
Wire Wire Line
	4500 3150 4400 3150
Wire Wire Line
	4500 3250 4400 3250
Wire Wire Line
	4500 3350 4400 3350
Wire Wire Line
	4500 3450 4400 3450
Wire Wire Line
	4500 3550 4400 3550
Wire Wire Line
	4500 3650 4400 3650
Wire Wire Line
	4500 3750 4400 3750
Wire Wire Line
	9900 3300 9750 3300
Wire Wire Line
	9900 3100 9750 3100
Wire Wire Line
	9900 2900 9750 2900
Wire Wire Line
	9900 2700 9750 2700
Wire Wire Line
	9900 2500 9750 2500
Wire Wire Line
	9750 2300 9900 2300
Wire Wire Line
	9900 2100 9750 2100
Wire Wire Line
	9900 1900 9750 1900
Wire Wire Line
	9900 1700 9750 1700
Wire Wire Line
	9900 1500 9750 1500
Wire Wire Line
	9900 1300 9750 1300
Wire Wire Line
	9900 1100 9750 1100
Wire Wire Line
	9900 900  9750 900 
Connection ~ 9250 1800
Connection ~ 9250 2000
Connection ~ 9250 2200
Connection ~ 9250 2800
Connection ~ 9250 3000
Wire Wire Line
	9900 1000 9750 1000
Wire Wire Line
	9900 1200 9750 1200
Wire Wire Line
	9900 1400 9750 1400
Wire Wire Line
	9900 1600 9750 1600
Wire Wire Line
	9250 1800 9900 1800
Wire Wire Line
	9250 2000 9900 2000
Wire Wire Line
	9250 2200 9900 2200
Wire Wire Line
	9250 2400 9900 2400
Wire Wire Line
	9250 2800 9900 2800
Wire Wire Line
	9900 3000 9250 3000
Wire Wire Line
	9900 3200 9250 3200
Wire Wire Line
	9250 3200 9250 2600
Wire Wire Line
	9250 2400 9250 1650
Connection ~ 9250 2600
Wire Wire Line
	9150 2600 9900 2600
Wire Wire Line
	8000 900  8100 900 
Wire Wire Line
	7500 900  7400 900 
Wire Wire Line
	8000 1000 8100 1000
Wire Wire Line
	8000 1100 8100 1100
Wire Wire Line
	8000 1200 8100 1200
Wire Wire Line
	8000 1300 8300 1300
Wire Wire Line
	8000 1400 8300 1400
Wire Wire Line
	8300 1500 8000 1500
Wire Wire Line
	8300 1600 8000 1600
Wire Wire Line
	8000 1700 8100 1700
Wire Wire Line
	8000 1800 8100 1800
Wire Wire Line
	8100 1900 8000 1900
Wire Wire Line
	8100 2000 8000 2000
Wire Wire Line
	8000 2100 8200 2100
Wire Wire Line
	7500 1000 7400 1000
Wire Wire Line
	7500 1100 7400 1100
Wire Wire Line
	7500 1200 7400 1200
Wire Wire Line
	7500 1300 7400 1300
Wire Wire Line
	7500 1400 7400 1400
Wire Wire Line
	7500 1500 7400 1500
Wire Wire Line
	7500 1600 7400 1600
Wire Wire Line
	7500 1700 7400 1700
Wire Wire Line
	7500 1800 7400 1800
Wire Wire Line
	7500 1900 7400 1900
Wire Wire Line
	7500 2000 7400 2000
Wire Wire Line
	7500 2100 7400 2100
Wire Wire Line
	8100 1700 8100 2100
Connection ~ 8100 1800
Connection ~ 8100 1900
Connection ~ 8100 2000
Connection ~ 8100 2100
Wire Wire Line
	8300 1300 8300 1750
Connection ~ 8300 1400
Connection ~ 8300 1500
Connection ~ 8300 1600
Wire Wire Line
	8000 3900 8100 3900
Wire Wire Line
	7500 3900 7400 3900
Wire Wire Line
	8000 4000 8100 4000
Wire Wire Line
	8000 4100 8100 4100
Wire Wire Line
	8000 4200 8100 4200
Wire Wire Line
	8000 4300 8300 4300
Wire Wire Line
	8000 4400 8300 4400
Wire Wire Line
	8300 4500 8000 4500
Wire Wire Line
	8300 4600 8000 4600
Wire Wire Line
	8000 4700 8100 4700
Wire Wire Line
	8000 4800 8100 4800
Wire Wire Line
	8100 4900 8000 4900
Wire Wire Line
	8100 5000 8000 5000
Wire Wire Line
	8000 5100 8200 5100
Wire Wire Line
	7500 4000 7400 4000
Wire Wire Line
	7500 4100 7400 4100
Wire Wire Line
	7500 4200 7400 4200
Wire Wire Line
	7500 4300 7400 4300
Wire Wire Line
	7500 4400 7400 4400
Wire Wire Line
	7500 4500 7400 4500
Wire Wire Line
	7500 4600 7400 4600
Wire Wire Line
	7500 4700 7400 4700
Wire Wire Line
	7500 4800 7400 4800
Wire Wire Line
	7500 4900 7400 4900
Wire Wire Line
	7500 5000 7400 5000
Wire Wire Line
	7500 5100 7400 5100
Wire Wire Line
	8100 4700 8100 5100
Connection ~ 8100 4800
Connection ~ 8100 4900
Connection ~ 8100 5000
Connection ~ 8100 5100
Wire Wire Line
	8300 4300 8300 4750
Connection ~ 8300 4400
Connection ~ 8300 4500
Connection ~ 8300 4600
Wire Wire Line
	9900 4000 9750 4000
Wire Wire Line
	9900 4200 9750 4200
Wire Wire Line
	9900 4400 9750 4400
Wire Wire Line
	9900 4600 9750 4600
Wire Wire Line
	9750 4800 9900 4800
Wire Wire Line
	9900 5000 9750 5000
Wire Wire Line
	9900 5200 9750 5200
Wire Wire Line
	9900 5400 9750 5400
Wire Wire Line
	9900 5600 9750 5600
Wire Wire Line
	9900 5800 9750 5800
Wire Wire Line
	9900 6000 9750 6000
Wire Wire Line
	9900 6200 9750 6200
Connection ~ 9250 5300
Connection ~ 9250 5100
Connection ~ 9250 4900
Connection ~ 9250 4300
Connection ~ 9250 4100
Wire Wire Line
	9900 6100 9750 6100
Wire Wire Line
	9900 5900 9750 5900
Wire Wire Line
	9900 5700 9750 5700
Wire Wire Line
	9900 5500 9750 5500
Wire Wire Line
	9250 5300 9900 5300
Wire Wire Line
	9250 5100 9900 5100
Wire Wire Line
	9250 4900 9900 4900
Wire Wire Line
	9250 4700 9900 4700
Wire Wire Line
	9250 4300 9900 4300
Wire Wire Line
	9900 4100 9250 4100
Wire Wire Line
	9900 3900 9250 3900
Wire Wire Line
	9250 3900 9250 4500
Wire Wire Line
	9250 4700 9250 5450
Connection ~ 9250 4500
Wire Wire Line
	9150 4500 9900 4500
Wire Wire Line
	6300 5750 6300 5850
Wire Wire Line
	6300 6150 6300 6350
Wire Wire Line
	6300 5450 6300 5350
Wire Wire Line
	5600 5850 5600 5750
Wire Wire Line
	5600 5350 5600 5450
Wire Wire Line
	3100 5550 2850 5550
Wire Wire Line
	2850 5550 2850 5650
Wire Wire Line
	3500 5550 3700 5550
Wire Wire Line
	3100 6000 2850 6000
Wire Wire Line
	2850 6000 2850 6100
Wire Wire Line
	3500 6000 3700 6000
Wire Wire Line
	5600 6150 5600 6250
Wire Wire Line
	5600 6650 5600 6750
Wire Wire Line
	5200 6450 5300 6450
Wire Notes Line
	5300 2850 5200 2850
Wire Notes Line
	5200 2850 5200 3750
Wire Notes Line
	5200 3750 5300 3750
Wire Notes Line
	4200 2850 4300 2850
Wire Notes Line
	4300 2550 4300 3750
Wire Notes Line
	4300 3750 4200 3750
Wire Notes Line
	4200 2550 4300 2550
Wire Notes Line
	5300 2450 5200 2450
Wire Notes Line
	5200 2450 5200 2650
Wire Notes Line
	5200 2650 5300 2650
Wire Notes Line
	5300 1650 5200 1650
Wire Notes Line
	5200 1650 5200 1750
Wire Notes Line
	5200 1750 5300 1750
Wire Notes Line
	4200 1650 4300 1650
Wire Notes Line
	4300 1650 4300 1750
Wire Notes Line
	4300 1750 4200 1750
Wire Wire Line
	2550 3450 2650 3450
Wire Wire Line
	2850 6700 3050 6700
Wire Wire Line
	2850 6500 2850 6850
Wire Wire Line
	3050 6600 2850 6600
Connection ~ 2850 6700
Wire Wire Line
	3050 6500 2850 6500
Connection ~ 2850 6600
Wire Wire Line
	3550 6500 3700 6500
Wire Wire Line
	3550 6600 3700 6600
Wire Wire Line
	3550 6700 4300 6700
Wire Wire Line
	4300 6700 4300 6400
Wire Wire Line
	1550 5850 1550 5750
Wire Wire Line
	1550 5750 1750 5750
Wire Wire Line
	1750 5750 1750 5850
Wire Wire Line
	1650 5750 1650 5650
Connection ~ 1650 5750
Wire Wire Line
	1300 6100 1450 6100
Wire Wire Line
	1850 6100 2050 6100
Wire Notes Line
	6850 650  10800 650 
Wire Notes Line
	10800 650  10800 3500
Wire Notes Line
	10800 3500 6850 3500
Wire Notes Line
	6850 3500 6850 650 
Wire Notes Line
	6850 3600 10800 3600
Wire Notes Line
	10800 3600 10800 6400
Wire Notes Line
	10800 6400 6850 6400
Wire Notes Line
	6850 6400 6850 3600
Wire Notes Line
	700  4950 6650 4950
Wire Notes Line
	6650 4950 6650 7650
Wire Notes Line
	6650 7650 700  7650
Wire Notes Line
	700  7650 700  4950
Wire Notes Line
	700  650  6650 650 
Wire Notes Line
	700  650  700  4300
Wire Notes Line
	700  4300 6650 4300
Wire Notes Line
	6650 4300 6650 650 
Wire Wire Line
	9750 3800 9900 3800
Wire Wire Line
	6100 1650 6100 1750
Wire Wire Line
	6100 1750 6450 1750
Wire Wire Line
	6450 1750 6450 1650
Wire Wire Line
	6450 2000 6450 2100
Wire Wire Line
	6450 2100 6100 2100
Wire Wire Line
	6100 2100 6100 2000
Wire Wire Line
	6450 2350 6450 2450
Wire Wire Line
	6450 2450 6100 2450
Wire Wire Line
	6100 2450 6100 2350
$Comp
L PWR_FLAG #FLG034
U 1 1
P 6250 3250
F 0 "#FLG034" H 6250 3325 50  0001 C CNN
F 1 "PWR_FLAG" H 6250 3400 50  0000 C CNN
F 2 "" H 6250 3250 50  0001 C CNN
F 3 "" H 6250 3250 50  0001 C CNN
	1    6250 3250
	1    0    0    -1  
$EndComp
$Comp
L GNDD #PWR035
U 1 1
P 6250 3400
F 0 "#PWR035" H 6250 3150 50  0001 C CNN
F 1 "GNDD" H 6250 3250 50  0000 C CNN
F 2 "" H 6250 3400 60  0000 C CNN
F 3 "" H 6250 3400 60  0000 C CNN
	1    6250 3400
	1    0    0    -1  
$EndComp
Wire Wire Line
	6250 3250 6250 3400
$Comp
L PWR_FLAG #FLG036
U 1 1
P 6050 2750
F 0 "#FLG036" H 6050 2825 50  0001 C CNN
F 1 "PWR_FLAG" H 6050 2900 50  0000 C CNN
F 2 "" H 6050 2750 50  0001 C CNN
F 3 "" H 6050 2750 50  0001 C CNN
	1    6050 2750
	1    0    0    -1  
$EndComp
Wire Wire Line
	6450 2750 6450 2850
Wire Wire Line
	6450 2850 6050 2850
Wire Wire Line
	6050 2850 6050 2750
$Comp
L VDD_ADC #PWR037
U 1 1
P 6450 2750
F 0 "#PWR037" H 6450 2600 50  0001 C CNN
F 1 "VDD_ADC" H 6450 2890 50  0000 C CNN
F 2 "" H 6450 2750 60  0000 C CNN
F 3 "" H 6450 2750 60  0000 C CNN
	1    6450 2750
	1    0    0    -1  
$EndComp
$Comp
L PWR_FLAG #FLG038
U 1 1
P 6250 3850
F 0 "#FLG038" H 6250 3925 50  0001 C CNN
F 1 "PWR_FLAG" H 6250 4000 50  0000 C CNN
F 2 "" H 6250 3850 50  0001 C CNN
F 3 "" H 6250 3850 50  0001 C CNN
	1    6250 3850
	1    0    0    -1  
$EndComp
Wire Wire Line
	6250 3850 6250 4000
$Comp
L GNDA_ADC #PWR039
U 1 1
P 6250 4000
F 0 "#PWR039" H 6250 3750 50  0001 C CNN
F 1 "GNDA_ADC" H 6250 3850 50  0000 C CNN
F 2 "" H 6250 4000 60  0000 C CNN
F 3 "" H 6250 4000 60  0000 C CNN
	1    6250 4000
	1    0    0    -1  
$EndComp
Text Notes 3100 2500 0    49   ~ 0
I2C2_SDA
Text Notes 1150 2500 0    49   ~ 0
I2C2_SCL
NoConn ~ 2550 2450
NoConn ~ 2050 2450
NoConn ~ 3750 -350
$Comp
L GENERIC_BLOCK Z105
U 1 1
P 4850 5500
F 0 "Z105" H 5100 5800 60  0000 C CNN
F 1 "GENERIC_BLOCK" H 4850 5150 60  0001 C CNN
F 2 "" H 4850 5500 60  0001 C CNN
F 3 "" H 4850 5500 60  0001 C CNN
F 4 "EG2041-ND" H 4850 5500 60  0001 C CNN "PartNo"
F 5 "E-Switch" H 4850 5500 60  0001 C CNN "Mfg"
F 6 "1" H 4850 5500 60  0001 C CNN "AssemblyVariant"
	1    4850 5500
	1    0    0    -1  
$EndComp
Text Notes 4550 5600 0    60   ~ 0
External \nPower Button
$Comp
L DB25F J101
U 1 1
P 10350 2100
F 0 "J101" H 10400 3450 50  0000 C CNN
F 1 "DB25F" H 10300 750 50  0000 C CNN
F 2 "" H 10350 2100 50  0000 C CNN
F 3 "" H 10350 2100 50  0000 C CNN
F 4 "410F0-25-1-00" H 10350 2100 60  0001 C CNN "PartNo"
F 5 "CNC Tech" H 10350 2100 60  0001 C CNN "Mfg"
F 6 "3" H 10350 2100 60  0001 C CNN "AssemblyVariant"
	1    10350 2100
	1    0    0    -1  
$EndComp
Wire Wire Line
	1550 6350 1550 6550
$Comp
L +3V3 #PWR040
U 1 1
P 2000 6550
F 0 "#PWR040" H 2000 6400 50  0001 C CNN
F 1 "+3V3" H 2000 6690 50  0000 C CNN
F 2 "" H 2000 6550 60  0000 C CNN
F 3 "" H 2000 6550 60  0000 C CNN
	1    2000 6550
	1    0    0    -1  
$EndComp
Wire Wire Line
	1750 6650 2000 6650
Wire Wire Line
	2000 6650 2000 6550
Wire Wire Line
	1750 6350 1750 6650
$Comp
L GENERIC_BLOCK Z107
U 1 1
P 1250 7250
F 0 "Z107" H 1500 7550 60  0000 C CNN
F 1 "GENERIC_BLOCK" H 1250 6900 60  0001 C CNN
F 2 "" H 1250 7250 60  0001 C CNN
F 3 "" H 1250 7250 60  0001 C CNN
F 4 "S9000-ND" H 1250 7250 60  0001 C CNN "PartNo"
F 5 "Sullins" H 1250 7250 60  0001 C CNN "Mfg"
F 6 "1" H 1250 7250 60  0001 C CNN "AssemblyVariant"
	1    1250 7250
	1    0    0    -1  
$EndComp
Text Notes 1050 7350 0    60   ~ 0
Jumper\nShorting
$Comp
L GENERIC_BLOCK Z108
U 1 1
P 2050 7250
F 0 "Z108" H 2300 7550 60  0000 C CNN
F 1 "GENERIC_BLOCK" H 2050 6900 60  0001 C CNN
F 2 "" H 2050 7250 60  0001 C CNN
F 3 "" H 2050 7250 60  0001 C CNN
F 4 "S9000-ND" H 2050 7250 60  0001 C CNN "PartNo"
F 5 "Sullins" H 2050 7250 60  0001 C CNN "Mfg"
F 6 "1" H 2050 7250 60  0001 C CNN "AssemblyVariant"
	1    2050 7250
	1    0    0    -1  
$EndComp
Text Notes 1850 7350 0    60   ~ 0
Jumper\nShorting
$EndSCHEMATC
